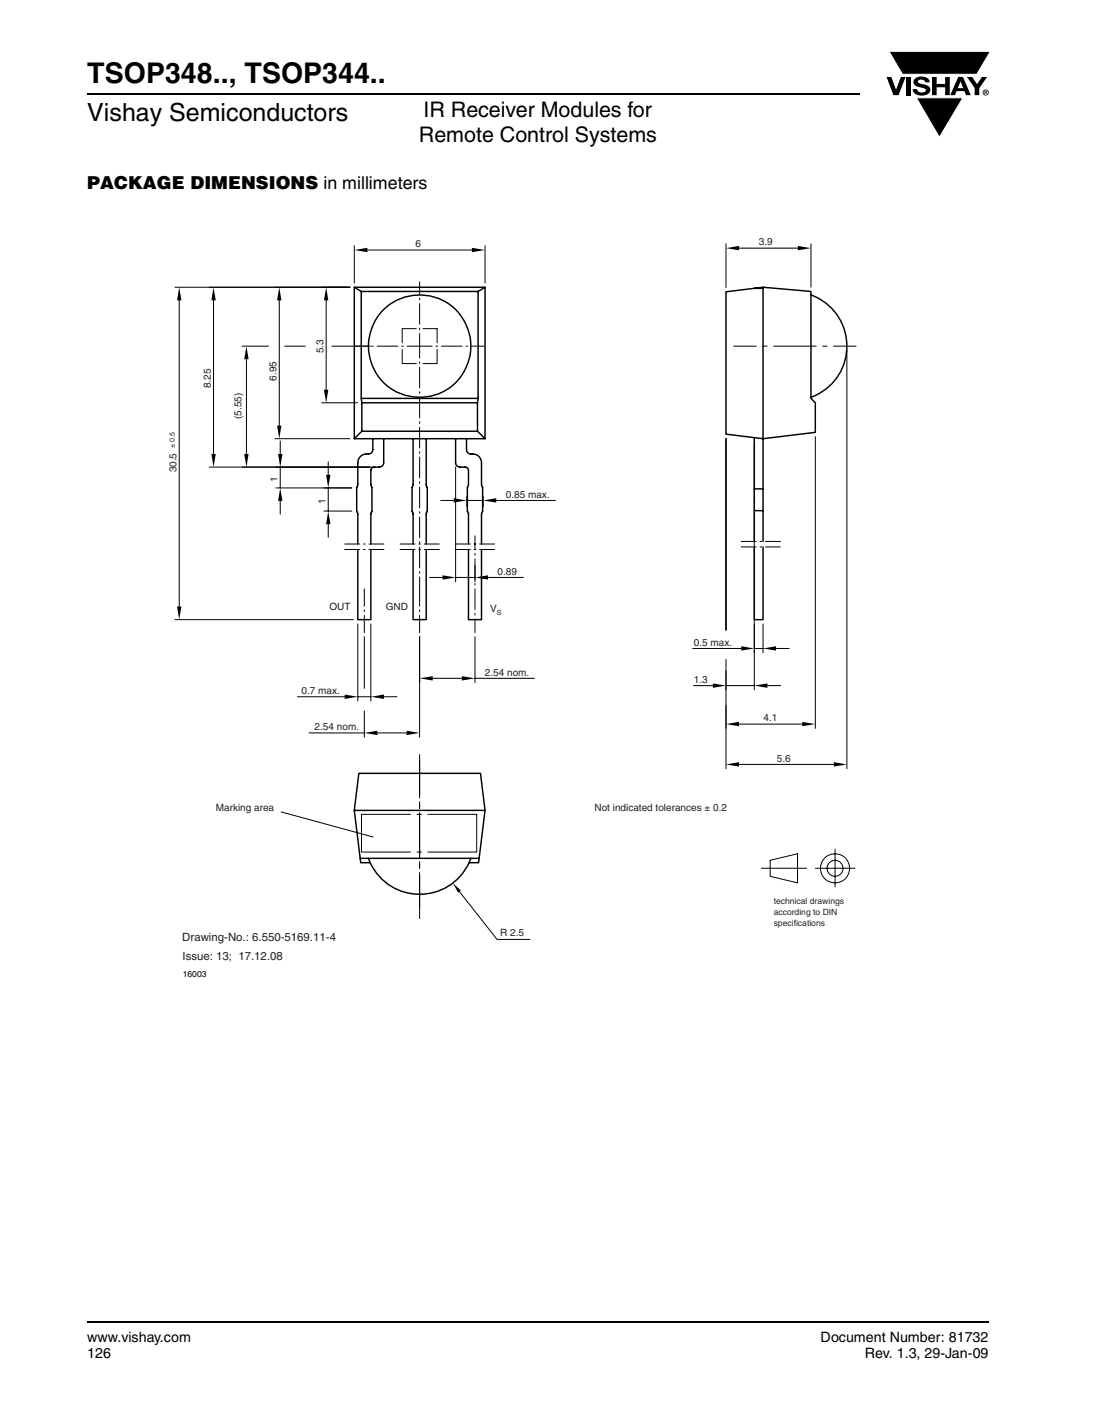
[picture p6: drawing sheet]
<svg xmlns="http://www.w3.org/2000/svg" width="216mm" height="279mm" viewBox="0 0 216 279" stroke-linecap="round" stroke-linejoin="round" font-family="sans-serif">
<path d="M17.3 261h178" fill="none" stroke="#000" stroke-width=".36"/>
<path d="M175.1 10.1h20.7v17.2h-20.7z" fill="#fff"/>
<g fill="#000">
<path d="M175.1 15.2h1l.9 2.5 .9-2.5h1l-1.4 3.6h-1zM175.6 10.1h20l-2.7 4.6h-14.6zM179 15.2h.9v3.6h-.9zM180.8 15.5a2.1 2.1 0 0 1 2.7 .3l.1 .5h-.8a.79 .79 0 0 0-.7-.6 .79 .79 0 0 0-.8 .4l.2 .3 1 .3a1.08 1.08 0 0 1 1.3 1 1.08 1.08 0 0 1-1.1 1.1 1.73 1.73 0 0 1-2.4-1.2h.9a.96 .96 0 0 0 .8 .7 .96 .96 0 0 0 .9-.5 1.31 1.31 0 0 0-1.2-.6 1.03 1.03 0 0 1-1.1-.5 1.03 1.03 0 0 1 .2-1.2zM184.1 15.2h.9v1.4h1.7v-1.4h.9v3.6h-.9v-1.6h-1.7v1.6h-.9zM181 19.3h9.2l-4.6 7.8zM191 15.2h1l1 1.4 1-1.4h1l-1.6 2.2v1.4h-.9v-1.4z"/>
<path d="M189.7 16.1l-.5 1.3h1.1zM189.3 15.2h.9l1.6 3.6h-1l-.3-.8h-1.5l-.4 .8h-.9z"/>
<path d="M194.6 18v.2h.2v-.1zM194.5 17.9l.4 .1 .1 .1-.2 .2 .2 .3-.3-.3-.1 .3h-.1zM194.2 18.3a.5 .5 0 0 0 1 0 .5 .5 0 0 0-1 0zM194.1 18.3a.6 .6 0 0 1 1.2 0 .6 .6 0 0 1-1.2 0z"/>
</g>
<path d="M175.6 10.1h20l-2.7 4.6h-14.6zM181 19.3h9.2l-4.6 7.8z" fill="none" stroke="#fff" stroke-width=".2"/>
<path d="M17.3 18.6h152.5" fill="none" stroke="#000" stroke-width=".36"/>
<path d="M33.1 46.7h136.1v146.6h-136.1z" fill="#fff"/>
<g fill="none" stroke="#000" stroke-width=".2">
<path d="M34.5 56.7h34.6M35.4 59.3v60.5M42.2 59.3v30.3M55.2 59.3v24.8M64.4 59.3v17.7M70 48.5v7.4M72.6 49.4h20.6M82.9 55.7v2.4M82.9 58.9v.3M82.9 60v4M95.8 48.5v7.4M143.4 48.1v8.7"/>
<path d="M146 49h11.6M160.2 48.1v8.6M47.8 68.4h5.2M48.7 70.9v18.7M56.2 68.4h4.1M63.6 79.5h7M65.5 68.4h7.7M73.4 68.4h.3M74.5 68.4h4.1M79.3 68.4h.4M79.4 69v2.8h2.8M80.4 68.4h5"/>
<path d="M82.2 64.9h-2.8v2.8M82.9 64.8v.3M82.9 65.9v4.8M82.9 71.5v.3M82.9 72.5v4.1M82.9 77.4v.3M82.9 78.4v4.1M83.5 64.9h2.8v2.8M86.1 68.4h.3M86.3 69v2.8h-2.8M87.2 68.4h4.1M92 68.4h.4"/>
<path d="M93.1 68.4h2.5M144.9 68.4h4.5M150.7 68.4h.8M152.8 68.4h8.4M162.5 68.4h.9M164.7 68.4h4.4M167.3 69.2v82.6M41.3 92.2h32.8M54.3 86.6h14.8M54.5 96.3h15M55.4 87.1v2.5M55.4 92.2v4.1"/>
<path d="M55.4 98.9v2.6M64.8 91.2v2.6M64.8 96.3v4.6M82.9 83.3v.3M82.9 84.4v4M82.9 89.2v.3M82.9 90.3v4.1M82.9 95.1v.3M82.9 96.2v4.1M87.1 98.8h2.5M90 92.2v22.7M92.2 98v2.1"/>
<path d="M92.2 98.8h3.2M95.4 98v2.1M98 98.8h11.7M143.4 86.6v37.8M149 87.5v48.7M161.1 86.2v57.6M64 100.9h5.5M64.8 103.5v2.6M68.1 107.4h3M68.1 108.5h3M71.8 107.4h.3M71.8 108.5h.3"/>
<path d="M72 116.3v3.4M72.9 107.4h2.9M72.9 108.5h2.9M79 107.4h3M79 108.5h3M82.7 107.4h.4M82.7 108.5h.4M82.9 101v.4M82.9 102.1v4.1M82.9 106.9v.4M82.9 108v4.1M82.9 112.9v.3"/>
<path d="M82.9 113.9v5.8M83.8 107.4h3M83.8 108.5h3M84.8 114h2.6M89.9 107.4h3M89.9 108.5h3M90 114h3.8M93.7 107.4h.3M93.7 108.5h.3M93.8 105.8v2.7M93.8 109.3v.3M93.8 110.4v4.5"/>
<path d="M93.8 115.2v.3M93.8 116.3v4.1M94.7 107.4h3M94.7 108.5h3M96.4 114h7M146.4 108h3M146.4 106.9h3M150.1 108h.4M150.1 106.9h.4M151.2 108h3M151.2 106.9h3M34.5 122.4h35.3"/>
<path d="M58.8 137.6h9.3M70.7 123.2v15.2M70.7 137.6h2.6M72 120.4v.4M72 121.5v3.4M72 125.7v10.2M73.3 123.2v15.2M75.8 137.6h2.6M82.9 120.4v.4M82.9 121.5v3.4M82.9 125.7v19.9M85.5 133.9h5.7"/>
<path d="M93.8 121.1v.3M93.8 122.2v2.7M93.8 125.7v9.1M93.8 133.9h11.8M136.8 128h9.6M137 135.4h3.8M143.4 130.2v21.6M143.4 135.4h5.6M149 128h1.7M150.7 123.2v5.7M151.6 135.4h2.6M153.3 128h2.6"/>
<path d="M61.1 144.7h10.9M72 140.4v5.2M74.6 144.7h5.7M82.9 149v8.6M82.9 158.3v1.4M146 143h12.5M146 150.9h18.7M55.6 160.3l18.1 5M81.1 160.8h-9.7v7.4h9.7M82.4 168.2h.8M82.4 160.8h.8M82.9 160.5v8.9"/>
<path d="M82.9 170.1v1.4M82.9 172.3v9.1M84.5 160.8h9.7v7.4h-9.7M90.8 176.1l7.4 9.4h6.5M150.4 171.4h8.9M152.1 169.9l5.4-1.3v5.7l-5.4-1.3zM161.1 171.4h7.8M164.9 167.7v7.4"/>
<circle cx="164.9" cy="171.5" r="1.58"/>
<circle cx="164.9" cy="171.5" r="2.88"/>
</g>
<g fill="#000">
<path d="M35.4 56.7l.4 2.6h-.8zM42.2 56.7l.4 2.6h-.8zM55.2 56.7l.4 2.6h-.9zM64.4 56.7l.5 2.6h-.9zM70 49.4l2.6-.5v.9zM93.2 48.9l2.6 .5-2.6 .4zM143.4 49l2.6-.4v.8zM157.6 48.6l2.6 .4-2.6 .4zM48.7 68.4l.4 2.5h-.9zM64 77h.9l-.5 2.5zM41.8 89.6h.8l-.4 2.6zM48.2 89.6h.9l-.4 2.6z"/>
<path d="M54.7 84.1h.9l-.4 2.5zM54.9 89.6h.9l-.4 2.6zM55.4 96.3l.4 2.6h-.9zM64.4 93.8h.9l-.5 2.5zM89.6 98.4l2.6 .4-2.6 .4zM95.4 98.8l2.6-.4v.8zM35 119.8h.8l-.4 2.6zM64.8 100.9l.5 2.6h-.9zM87.4 113.6l2.6 .4-2.6 .4zM93.8 114l2.6-.4v.8zM68.1 137.1l2.6 .5-2.6 .4zM73.3 137.6l2.5-.5v.9z"/>
<path d="M82.9 133.9l2.6-.4v.9zM91.2 133.5l2.6 .4-2.6 .5zM140.8 135l2.6 .4-2.6 .4zM146.4 127.6l2.6 .4-2.6 .5zM149 135.4l2.6-.4v.8zM150.7 128l2.6-.4v.9zM72 144.7l2.6-.4v.8zM80.3 144.3l2.6 .4-2.6 .4zM143.4 143l2.6-.5v.9zM143.4 150.9l2.6-.4v.9zM158.5 142.5l2.6 .5-2.6 .4zM164.7 150.5l2.6 .4-2.6 .5z"/>
<path d="M89.5 174.4l1.5 1.4-.5 .5z"/>
</g>
<g fill="none" stroke="#000" stroke-width=".29">
<path d="M70 56.7h25.8v29.9h-25.8zM70 56.7l1.4 .8M71.4 57.5h23v21.2h-23zM95.8 56.7l-1.4 .8M149 56.9h1.7M150.7 56.7l9.5 .8v21.2l.9 .8v5.9l-10.4 1.2-7.3-.9v-28.1l7.3-.9v50.2M160.2 58.2a10.8 10.8 0 0 1 7.1 10.1 10.8 10.8 0 0 1-7.1 10.2M71.4 78.7l.1 .8M71.5 79.5h22.8v5.7h-22.8zM94.4 78.7l-.1 .8M71.5 85.2l-1.5 1.4M73.6 86.6v2.4l-.2 .4-.4 .2a1.9 1.9 0 0 0-2.3 1.8v4.3l-.2 .5v4.8l.2 .5v5.9"/>
<path d="M75.8 86.6v4.8a.87 .87 0 0 1-.9 .8h-1a.66 .66 0 0 0-.6 .7v2.8l.2 .5v4.8l-.2 .5v5.9M81.6 86.6v9.1l-.2 .5v4.8l.2 .5v5.9M84.2 86.6v9.1l.2 .5v4.8l-.2 .5v5.9M90 86.6v4.8a.86 .86 0 0 0 .8 .8l1.3 .1 .3 .2 .1 .4v2.8l-.2 .5v4.8l.2 .5v5.9M92.1 86.6l.1 2.4 .6 .6a1.91 1.91 0 0 1 2.3 1.8v4.3l.2 .5v4.8l-.2 .5v5.9M94.3 85.2l1.5 1.4M149 86.4v20.5M149 96.5h1.7M70.7 108.5v13.9h2.6v-13.9M81.6 108.5v13.9h2.6v-13.9M92.5 108.5v13.9h2.6v-13.9M149 108v14.4h1.7v-14.4"/>
<path d="M149 100.8h1.7M70 160h25.8M71.2 169.5h23.4M72.8 169.5a10.8 10.8 0 0 0 10.1 7.1 10.8 10.8 0 0 0 10.1-7.1M73.1 170.3h-1.8l-1.3-10.3 .9-7.3h24l.9 7.3-1.3 10.3h-1.8"/>
<circle cx="82.9" cy="68.4" r="10.1"/>
</g>
<text font-size="5.6" x="17.3" y="16.4">TSOP348.., TSOP344..</text>
<text font-size="4.9" x="17.3" y="24">Vishay Semiconductors</text>
<g font-size="4.2">
<text x="83.7" y="23.1">IR Receiver Modules for</text>
<text x="82.7" y="28.1">Remote Control Systems</text>
</g>
<text font-size="3.5" x="17.3" y="37.3">PACKAGE DIMENSIONS in millimeters</text>
<g font-size="2.8">
<text x="17.3" y="264.9">www.vishay.com</text>
<text x="17.3" y="268.1">126</text>
<text x="162.1" y="264.9">Document Number: 81732</text>
<text x="170.9" y="268.1">Rev. 1.3, 29-Jan-09</text>
</g>
<g font-size="2.3" fill="#231f20">
<text x="36" y="185.8">Drawing-No.: 6.550-5169.11-4</text>
<text x="36" y="189.5">Issue: 13; 17.12.08</text>
</g>
<g font-size="2" fill="#231f20">
<text x="82.1" y="48.8">6</text>
<text x="149.9" y="48.4">3.9</text>
<text x="63.9" y="69.7" transform="rotate(-90 63.9 69.7)">5.3</text>
<text x="41.6" y="76.7" transform="rotate(-90 41.6 76.7)">8.25</text>
<text x="54.6" y="75.1" transform="rotate(-90 54.6 75.1)">6.95</text>
<text x="47.7" y="82.7" transform="rotate(-90 47.7 82.7)">(5.55)</text>
<text x="34.8" y="93.3" transform="rotate(-90 34.8 93.3)">30.5</text>
<text x="54.8" y="95.1" transform="rotate(-90 54.8 95.1)">1</text>
<text x="64.3" y="99.4" transform="rotate(-90 64.3 99.4)">1</text>
<text x="99.9" y="98.3">0.85 max.</text>
<text x="98.3" y="113.5">0.89</text>
<text x="65.1" y="120.5">OUT</text>
<text x="76.2" y="120.5">GND</text>
<text x="96.8" y="120.9">V</text>
<text x="137.1" y="127.5">0.5 max.</text>
<text x="59.6" y="137">0.7 max.</text>
<text x="95.8" y="133.4">2.54 nom.</text>
<text x="137.1" y="134.8">1.3</text>
<text x="150.8" y="142.5">4.1</text>
<text x="62.2" y="144.2">2.54 nom.</text>
<text x="153.5" y="150.4">5.6</text>
<text x="42.6" y="160.1">Marking area</text>
<text x="117.4" y="160.2">Not indicated tolerances ± 0.2</text>
<text x="98.8" y="184.7">R 2.5</text>
</g>
<g font-size="1.7" fill="#231f20">
<text x="152.8" y="178.5">technical drawings</text>
<text x="152.8" y="182.8">specifications</text>
<text x="152.8" y="180.7">according to DIN</text>
</g>
<text font-size="1.7" x="36.1" y="192.9">16003</text>
<g font-size="1.4" fill="#231f20">
<text x="34.6" y="88.5" transform="rotate(-90 34.6 88.5)">± 0.5</text>
<text x="98.1" y="121.4">S</text>
</g>
</svg>
